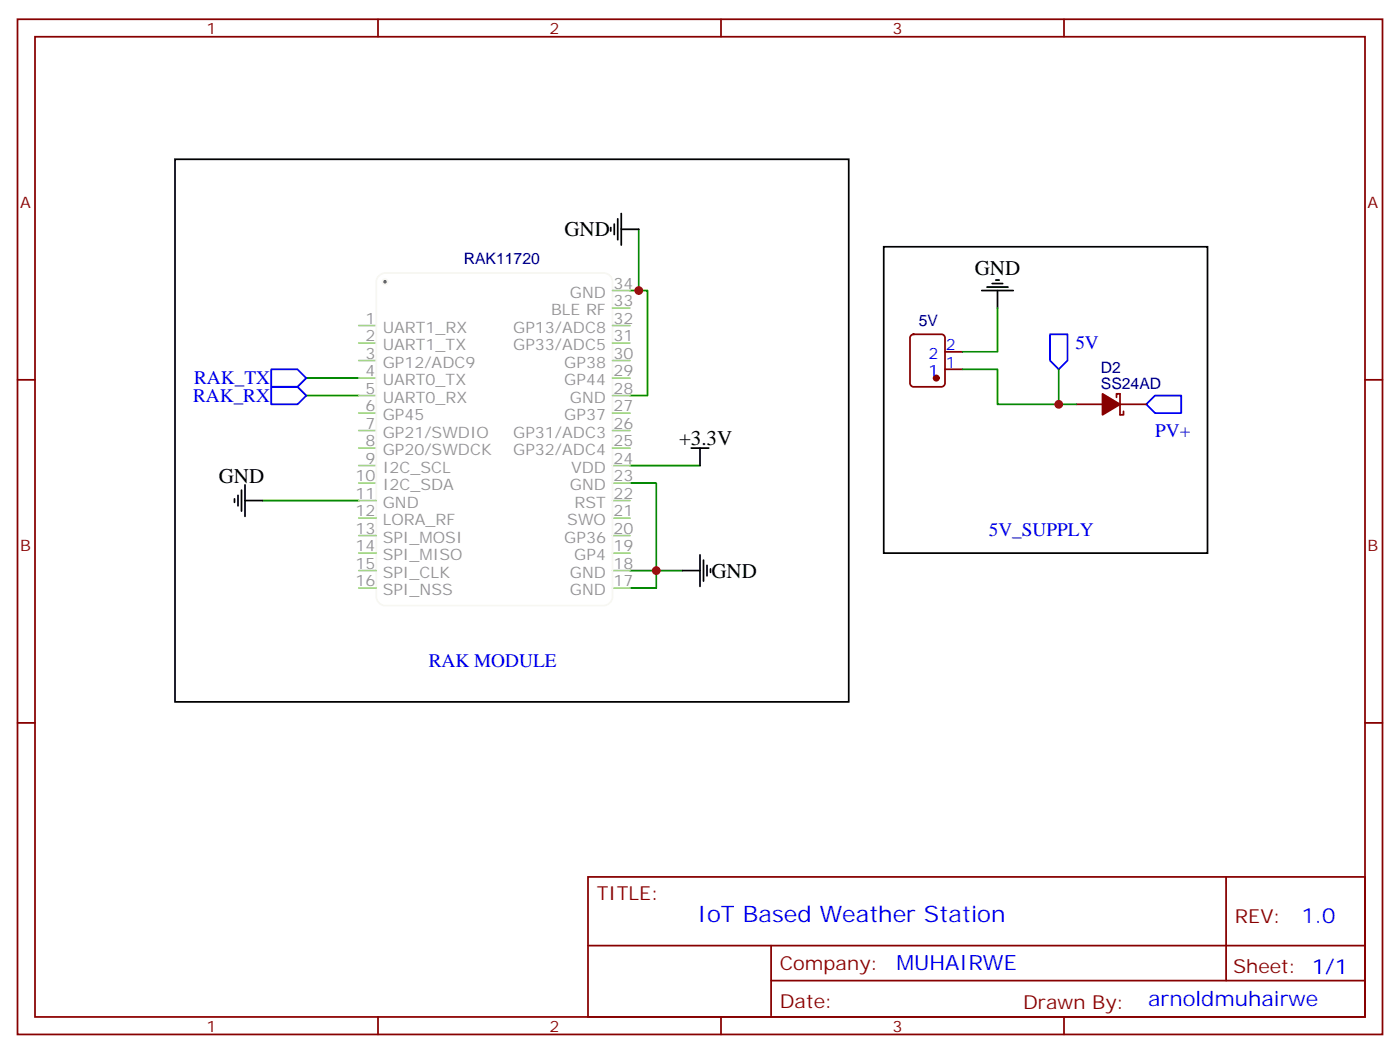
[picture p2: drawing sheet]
<svg xmlns="http://www.w3.org/2000/svg" width="282mm" height="212mm" viewBox="0 0 282 212" stroke-linecap="round" stroke-linejoin="round" font-family="sans-serif">
<g fill="none" stroke="#870000" stroke-width=".35">
<path d="M3.5 3.9h275.2v204.6h-275.2zM7.1 7.4h268.1v197.6h-268.1zM76.2 3.9v3.5M145.3 3.9v3.5M214.5 3.9v3.5M3.5 76.6h3.6M183.7 67.6l.4-.2h5.7a.71 .71 0 0 1 .7 .7v9.2a.76 .76 0 0 1-.7 .7h-5.7a.76 .76 0 0 1-.7-.7v-9.2zM190.5 74.4h3.5M190.5 70.9h3.5M275.2 76.6h3.5M217 81.5h5.2M225.1 80.1v-.7h.7v4.2h.7v-.7"/>
<path d="M225.8 81.5h5.3M3.5 145.7h3.6M275.2 145.7h3.5M118.5 176.7h156.7v28.3h-156.7zM247.2 176.8v20.8M118.6 190.6h156.4M155.4 197.6h119.6M155.4 190.6v14.1M76.2 205v3.5M145.3 205v3.5M214.5 205v3.5"/>
</g>
<path d="M54.7 78h5.3l1.7 1.7-1.7 1.8h-5.3zM54.7 74.4h5.3l1.7 1.8-1.7 1.8h-5.3zM211.7 67.4h3.5v5.3l-1.8 1.7-1.7-1.7zM231.1 81.5l1.7-1.8h5.3v3.6h-5.3z" fill="none" stroke="#00f" stroke-width=".35"/>
<g fill="#870000" stroke="#870000" stroke-width=".35">
<path d="M222.2 79.4l3.6 2.1-3.6 2.1z"/>
<circle cx="188.7" cy="76.2" r=".53"/>
</g>
<path d="M178.2 49.7h65.2v61.8h-65.2zM197.9 58.6h6.4M199 57.9h4.2M200 57.1h2.1M200.7 56.4h.7M201.1 58.6v3.5" fill="none" stroke="#000" stroke-width=".35"/>
<path d="M128.8 58.6h1.7v21.1h-3.5M128.8 46.2v12.4h-1.8M61.7 79.7h10.6M61.7 76.2h10.6M194 74.4h7.1v7.1h15.9M201.1 62.1v8.8h-7.1M213.4 74.4v7.1M127 97.4h5.3v21.1h-5.3M127 93.8h14.1M52.9 100.9h19.4M127 115h10.6" fill="none" stroke="#008700" stroke-width=".35"/>
<g fill="none" stroke="#a8db75" stroke-width=".35">
<path d="M72.3 79.7h3.5M72.3 76.2h3.5M72.3 72.7h3.5M72.3 69.1h3.5M72.3 65.6h3.5M72.3 93.8h3.5M72.3 97.4h3.5M72.3 90.3h3.5M72.3 86.8h3.5M72.3 83.3h3.5M123.5 93.8h3.5M123.5 97.4h3.5"/>
<path d="M123.5 100.9h3.5M123.5 104.4h3.5M123.5 107.9h3.5M123.5 111.5h3.5M123.5 115h3.5M123.5 118.5h3.5"/>
</g>
<circle cx="77.6" cy="56.8" r=".53" fill="#5c595c" stroke="#f7f7f2" stroke-width=".35"/>
<path d="M76.4 55.6l.8-.5 .4-.1h44.1a1.76 1.76 0 0 1 1.8 1.8v63.5a1.89 1.89 0 0 1-1.8 1.8h-44.1a1.89 1.89 0 0 1-1.8-1.8v-63.5l.1-.5z" fill="none" stroke="#f7f7f2" stroke-width=".35"/>
<g fill="none" stroke="#a8db75" stroke-width=".35">
<path d="M123.5 58.6h3.5M123.5 76.2h3.5M123.5 72.7h3.5M123.5 69.1h3.5M123.5 65.6h3.5M123.5 79.7h3.5M123.5 62.1h3.5M123.5 83.3h3.5M123.5 86.8h3.5M123.5 90.3h3.5M72.3 100.9h3.5M72.3 104.4h3.5"/>
<path d="M72.3 107.9h3.5M72.3 111.5h3.5M72.3 115h3.5M72.3 118.5h3.5"/>
</g>
<g fill="none" stroke="#000" stroke-width=".35">
<path d="M35.3 32.1h135.8v109.4h-135.8zM123.1 45.9v.7M123.8 45.2v2.1M124.5 44.1v4.2M125.2 46.2h3.6M125.2 43v6.4M48 99.8v2.2M48.7 98.8v4.2M49.4 97.7v6.4M139.3 90.3h3.6M141.1 90.3v3.5M47.3 100.5v.7"/>
<path d="M49.4 100.9h3.5M137.6 115h3.5M141.1 111.8v6.4M141.8 112.9v4.2M142.5 113.9v2.2M143.2 114.7v.7"/>
</g>
<g fill="#c00">
<circle cx="213.4" cy="81.5" r=".88"/>
<circle cx="132.3" cy="115" r=".88"/>
<circle cx="128.8" cy="58.6" r=".88"/>
</g>
<text font-size="4.6" fill="#00f" x="140.6" y="185.8">IoT Based Weather Station</text>
<g font-size="4.2">
<text x="113.8" y="47.6">GND</text>
<text x="196.5" y="55.4">GND</text>
<text x="136.9" y="89.6">+3.3V</text>
<text x="44.1" y="97.4">GND</text>
<text x="143.4" y="116.4">GND</text>
</g>
<g font-size="4.2" fill="#00f">
<text x="262.3" y="186">1.0</text>
<text x="180.7" y="195.6">MUHAIRWE</text>
<text x="231.4" y="202.8">arnoldmuhairwe</text>
</g>
<g font-size="3.9" fill="#00f">
<text x="216.8" y="70.4">5V</text>
<text x="39.1" y="77.5">RAK_TX</text>
<text x="38.9" y="81">RAK_RX</text>
<text x="232.9" y="88">PV+</text>
<text x="199.3" y="107.9">5V_SUPPLY</text>
<text x="86.4" y="134.4">RAK MODULE</text>
</g>
<g font-size="3.9" fill="#800">
<text x="120.3" y="181.3">TITLE:</text>
<text x="248.9" y="186">REV:</text>
<text x="157.2" y="195.5">Company:</text>
<text x="248.6" y="196.1">Sheet: 1/1</text>
<text x="157.2" y="203.2">Date:</text>
<text x="206.2" y="203.3">Drawn By:</text>
</g>
<g font-size="3.2" fill="#800">
<text x="41.6" y="6.9">1</text>
<text x="110.8" y="6.9">2</text>
<text x="179.9" y="6.9">3</text>
<text x="4.1" y="42">A</text>
<text x="275.7" y="42">A</text>
<text x="4.1" y="111.1">B</text>
<text x="275.7" y="111.1">B</text>
<text x="41.6" y="208">1</text>
<text x="110.8" y="208">2</text>
<text x="179.9" y="208">3</text>
</g>
<g font-size="3.2" fill="#000080">
<text x="93.5" y="53.3">RAK11720</text>
<text x="185.2" y="65.6">5V</text>
<text x="221.9" y="75.1">D2</text>
<text x="221.9" y="78.3">SS24AD</text>
</g>
<g font-size="3.2" fill="#939293">
<text x="114.9" y="60">GND</text>
<text x="123.6" y="58.2">34</text>
<text x="73.7" y="65.3">1</text>
<text x="111.1" y="63.5">BLE RF</text>
<text x="123.6" y="65.3">32</text>
<text x="123.6" y="61.7">33</text>
<text x="73.7" y="68.8">2</text>
<text x="77.2" y="70.6">UART1_TX</text>
<text x="77.2" y="67">UART1_RX</text>
<text x="103.5" y="70.6">GP33/ADC5</text>
<text x="103.5" y="67">GP13/ADC8</text>
<text x="123.6" y="68.8">31</text>
<text x="73.7" y="75.8">4</text>
<text x="73.7" y="72.3">3</text>
<text x="77.2" y="77.6">UART0_TX</text>
<text x="77.2" y="74.1">GP12/ADC9</text>
<text x="113.8" y="77.6">GP44</text>
<text x="113.8" y="74.1">GP38</text>
<text x="123.6" y="75.8">29</text>
<text x="123.6" y="72.3">30</text>
<text x="73.7" y="82.9">6</text>
<text x="73.7" y="79.4">5</text>
<text x="77.2" y="81.1">UART0_RX</text>
<text x="114.9" y="81.1">GND</text>
<text x="123.6" y="79.4">28</text>
<text x="123.6" y="82.9">27</text>
<text x="73.7" y="90">8</text>
<text x="73.7" y="86.4">7</text>
<text x="77.2" y="88.2">GP21/SWDIO</text>
<text x="77.2" y="84.7">GP45</text>
<text x="103.5" y="88.2">GP31/ADC3</text>
<text x="113.8" y="84.7">GP37</text>
<text x="123.6" y="86.4">26</text>
<text x="123.6" y="90">25</text>
<text x="73.7" y="93.5">9</text>
<text x="77.2" y="95.2">I2C_SCL</text>
<text x="77.2" y="91.7">GP20/SWDCK</text>
<text x="103.5" y="91.7">GP32/ADC4</text>
<text x="115.1" y="95.2">VDD</text>
<text x="123.6" y="93.5">24</text>
<text x="71.6" y="97">10</text>
<text x="71.6" y="100.5">11</text>
<text x="77.2" y="98.8">I2C_SDA</text>
<text x="114.9" y="98.8">GND</text>
<text x="123.6" y="97">23</text>
<text x="123.6" y="100.5">22</text>
<text x="71.6" y="104.1">12</text>
<text x="71.6" y="107.6">13</text>
<text x="77.2" y="102.3">GND</text>
<text x="77.2" y="105.8">LORA_RF</text>
<text x="114.4" y="105.8">SWO</text>
<text x="115.8" y="102.3">RST</text>
<text x="123.6" y="104.1">21</text>
<text x="123.6" y="107.6">20</text>
<text x="71.6" y="111.1">14</text>
<text x="77.2" y="109.4">SPI_MOSI</text>
<text x="77.2" y="112.9">SPI_MISO</text>
<text x="113.8" y="109.4">GP36</text>
<text x="115.8" y="112.9">GP4</text>
<text x="123.6" y="111.1">19</text>
<text x="71.6" y="114.7">15</text>
<text x="71.6" y="118.2">16</text>
<text x="77.2" y="116.4">SPI_CLK</text>
<text x="77.2" y="119.9">SPI_NSS</text>
<text x="114.9" y="116.4">GND</text>
<text x="114.9" y="119.9">GND</text>
<text x="123.6" y="114.7">18</text>
<text x="123.6" y="118.2">17</text>
</g>
<g font-size="3.2" fill="#00f">
<text x="190.7" y="70.6">2</text>
<text x="187.2" y="75.8">1</text>
<text x="187.2" y="72.3">2</text>
<text x="190.7" y="74.1">1</text>
</g>
</svg>
